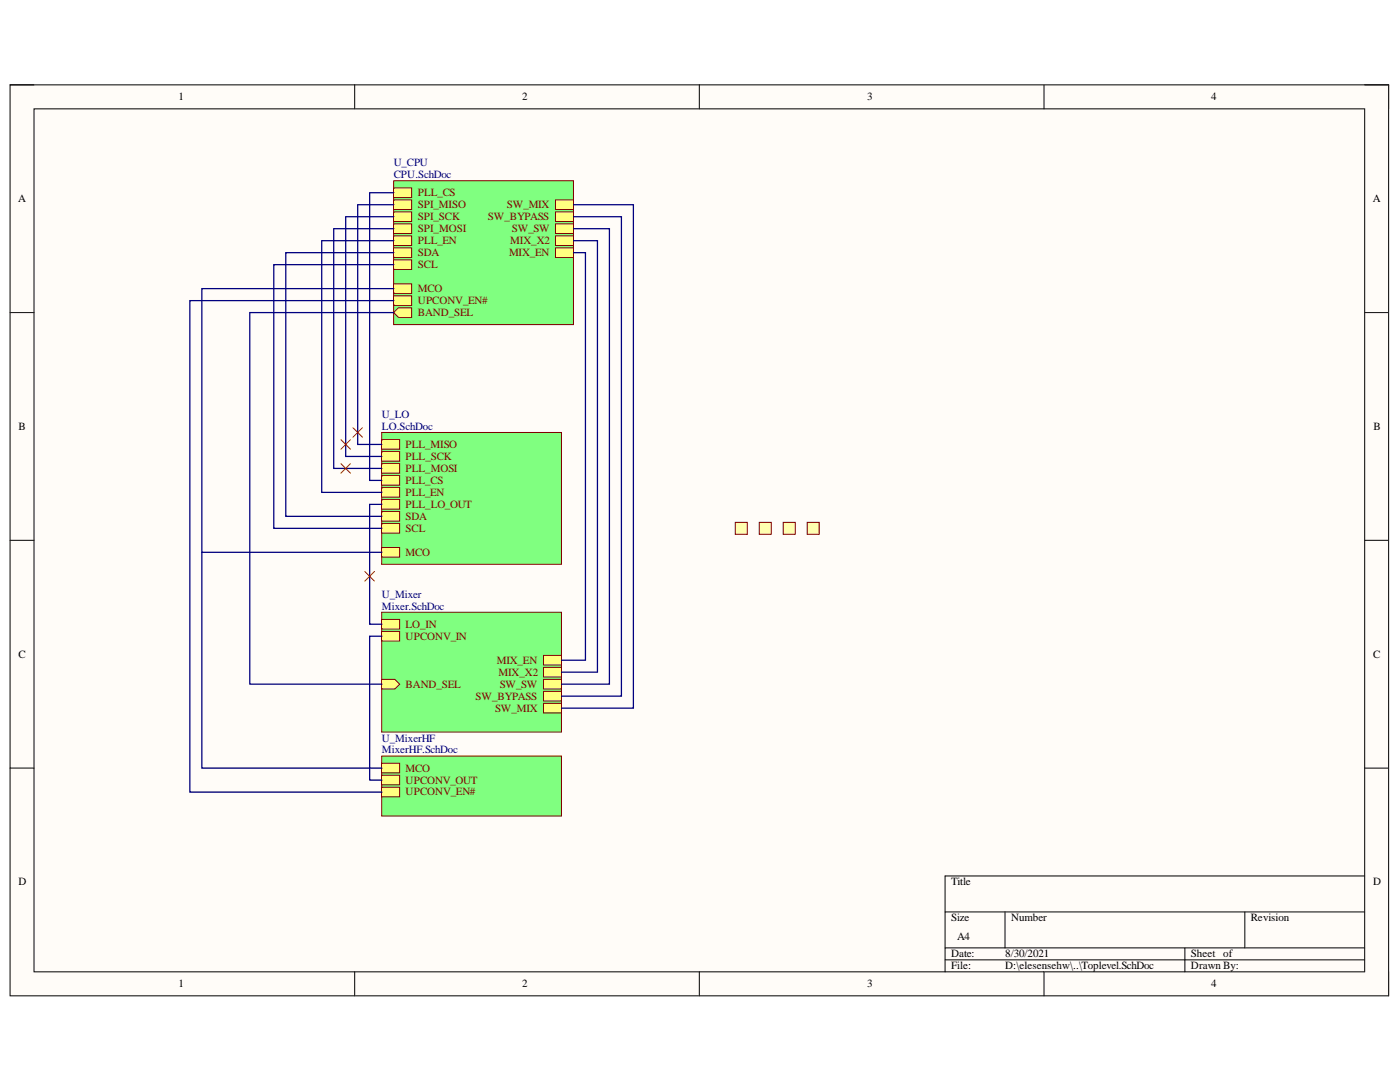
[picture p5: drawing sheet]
<svg xmlns="http://www.w3.org/2000/svg" width="279mm" height="216mm" viewBox="0 0 279 216" stroke-linecap="round" stroke-linejoin="round" font-family="sans-serif">
<path d="M2 16.9h275.1v181.8h-275.1z" fill-rule="evenodd" fill="#fffcf8"/>
<path d="M2 16.9h275.1v181.8h-275.1z" fill="none" stroke="#000" stroke-width=".2"/>
<path d="M6.8 21.7h265.6v172.2h-265.6z" fill-rule="evenodd" fill="#fffcf8"/>
<g fill="none" stroke="#000" stroke-width=".2">
<path d="M2 16.9h4.8M70.8 16.9v4.8M139.6 16.9v4.8M208.4 16.9v4.8M272.4 16.9h4.7v4.8M6.8 21.7h265.6v172.2h-265.6zM2 62.4h4.8M272.4 62.4h4.7M2 107.8h4.8M272.4 107.8h4.7M2 153.3h4.8M272.4 153.3h4.7"/>
<path d="M272.4 174.8h-83.8v19.1M70.8 193.9v4.8M139.6 193.9v4.8M188.6 182h83.8M188.6 189.1h83.8M188.6 191.5h83.8M200.6 182v7.1M208.4 193.9v4.8M236.5 189.1v4.8M248.4 182v7.1M277.1 193.9v4.8"/>
</g>
<path d="M78.6 36.1h35.8v28.7h-35.8z" fill-rule="evenodd" fill="#80ff80"/>
<path d="M78.6 36.1h35.8v28.7h-35.8z" fill="none" stroke="#800000" stroke-width=".2"/>
<path d="M78.6 37.5h3.5v1.9h-3.5z" fill-rule="evenodd" fill="#ffff80"/>
<path d="M78.6 37.5h3.5v1.9h-3.5z" fill="none" stroke="#800000" stroke-width=".2"/>
<path d="M78.6 39.9h3.5v1.9h-3.5z" fill-rule="evenodd" fill="#ffff80"/>
<path d="M78.6 39.9h3.5v1.9h-3.5z" fill="none" stroke="#800000" stroke-width=".2"/>
<path d="M78.6 42.3h3.5v1.9h-3.5z" fill-rule="evenodd" fill="#ffff80"/>
<path d="M78.6 42.3h3.5v1.9h-3.5z" fill="none" stroke="#800000" stroke-width=".2"/>
<path d="M78.6 44.7h3.5v1.9h-3.5z" fill-rule="evenodd" fill="#ffff80"/>
<path d="M78.6 44.7h3.5v1.9h-3.5z" fill="none" stroke="#800000" stroke-width=".2"/>
<path d="M78.6 47.1h3.5v1.9h-3.5z" fill-rule="evenodd" fill="#ffff80"/>
<path d="M78.6 47.1h3.5v1.9h-3.5z" fill="none" stroke="#800000" stroke-width=".2"/>
<path d="M78.6 49.5h3.5v1.9h-3.5z" fill-rule="evenodd" fill="#ffff80"/>
<path d="M78.6 49.5h3.5v1.9h-3.5z" fill="none" stroke="#800000" stroke-width=".2"/>
<path d="M78.6 51.9h3.5v1.9h-3.5z" fill-rule="evenodd" fill="#ffff80"/>
<path d="M78.6 51.9h3.5v1.9h-3.5z" fill="none" stroke="#800000" stroke-width=".2"/>
<path d="M78.6 56.6h3.5v1.9h-3.5z" fill-rule="evenodd" fill="#ffff80"/>
<path d="M78.6 56.6h3.5v1.9h-3.5z" fill="none" stroke="#800000" stroke-width=".2"/>
<path d="M78.6 59h3.5v1.9h-3.5z" fill-rule="evenodd" fill="#ffff80"/>
<path d="M78.6 59h3.5v1.9h-3.5z" fill="none" stroke="#800000" stroke-width=".2"/>
<path d="M110.9 39.9h3.5v1.9h-3.5z" fill-rule="evenodd" fill="#ffff80"/>
<path d="M110.9 39.9h3.5v1.9h-3.5z" fill="none" stroke="#800000" stroke-width=".2"/>
<path d="M110.9 42.3h3.5v1.9h-3.5z" fill-rule="evenodd" fill="#ffff80"/>
<path d="M110.9 42.3h3.5v1.9h-3.5z" fill="none" stroke="#800000" stroke-width=".2"/>
<path d="M110.9 44.7h3.5v1.9h-3.5z" fill-rule="evenodd" fill="#ffff80"/>
<path d="M110.9 44.7h3.5v1.9h-3.5z" fill="none" stroke="#800000" stroke-width=".2"/>
<path d="M110.9 47.1h3.5v1.9h-3.5z" fill-rule="evenodd" fill="#ffff80"/>
<path d="M110.9 47.1h3.5v1.9h-3.5z" fill="none" stroke="#800000" stroke-width=".2"/>
<path d="M110.9 49.5h3.5v1.9h-3.5z" fill-rule="evenodd" fill="#ffff80"/>
<path d="M110.9 49.5h3.5v1.9h-3.5z" fill="none" stroke="#800000" stroke-width=".2"/>
<path d="M78.6 62.4l.9-1h2.6v1.9h-2.6z" fill-rule="evenodd" fill="#ffff80"/>
<path d="M78.6 62.4l.9-1h2.6v1.9h-2.6z" fill="none" stroke="#800000" stroke-width=".2"/>
<path d="M76.2 122.2h35.9v23.9h-35.9z" fill-rule="evenodd" fill="#80ff80"/>
<path d="M76.2 122.2h35.9v23.9h-35.9z" fill="none" stroke="#800000" stroke-width=".2"/>
<path d="M76.2 123.6h3.6v1.9h-3.6z" fill-rule="evenodd" fill="#ffff80"/>
<path d="M76.2 123.6h3.6v1.9h-3.6z" fill="none" stroke="#800000" stroke-width=".2"/>
<path d="M76.2 126h3.6v1.9h-3.6z" fill-rule="evenodd" fill="#ffff80"/>
<path d="M76.2 126h3.6v1.9h-3.6z" fill="none" stroke="#800000" stroke-width=".2"/>
<path d="M108.5 130.8h3.6v1.9h-3.6z" fill-rule="evenodd" fill="#ffff80"/>
<path d="M108.5 130.8h3.6v1.9h-3.6z" fill="none" stroke="#800000" stroke-width=".2"/>
<path d="M108.5 133.2h3.6v1.9h-3.6z" fill-rule="evenodd" fill="#ffff80"/>
<path d="M108.5 133.2h3.6v1.9h-3.6z" fill="none" stroke="#800000" stroke-width=".2"/>
<path d="M108.5 135.6h3.6v1.9h-3.6z" fill-rule="evenodd" fill="#ffff80"/>
<path d="M108.5 135.6h3.6v1.9h-3.6z" fill="none" stroke="#800000" stroke-width=".2"/>
<path d="M108.5 138h3.6v1.9h-3.6z" fill-rule="evenodd" fill="#ffff80"/>
<path d="M108.5 138h3.6v1.9h-3.6z" fill="none" stroke="#800000" stroke-width=".2"/>
<path d="M108.5 140.3h3.6v2h-3.6z" fill-rule="evenodd" fill="#ffff80"/>
<path d="M108.5 140.3h3.6v2h-3.6z" fill="none" stroke="#800000" stroke-width=".2"/>
<path d="M76.2 135.6h2.6l1 .9-1 1h-2.6z" fill-rule="evenodd" fill="#ffff80"/>
<path d="M76.2 135.6h2.6l1 .9-1 1h-2.6z" fill="none" stroke="#800000" stroke-width=".2"/>
<path d="M76.2 150.9h35.9v11.9h-35.9z" fill-rule="evenodd" fill="#80ff80"/>
<path d="M76.2 150.9h35.9v11.9h-35.9z" fill="none" stroke="#800000" stroke-width=".2"/>
<path d="M76.2 152.3h3.6v1.9h-3.6z" fill-rule="evenodd" fill="#ffff80"/>
<path d="M76.2 152.3h3.6v1.9h-3.6z" fill="none" stroke="#800000" stroke-width=".2"/>
<path d="M76.2 154.7h3.6v1.9h-3.6z" fill-rule="evenodd" fill="#ffff80"/>
<path d="M76.2 154.7h3.6v1.9h-3.6z" fill="none" stroke="#800000" stroke-width=".2"/>
<path d="M76.2 157.1h3.6v1.9h-3.6z" fill-rule="evenodd" fill="#ffff80"/>
<path d="M76.2 157.1h3.6v1.9h-3.6z" fill="none" stroke="#800000" stroke-width=".2"/>
<path d="M76.2 86.3h35.9v26.3h-35.9z" fill-rule="evenodd" fill="#80ff80"/>
<path d="M76.2 86.3h35.9v26.3h-35.9z" fill="none" stroke="#800000" stroke-width=".2"/>
<path d="M76.2 87.7h3.6v1.9h-3.6z" fill-rule="evenodd" fill="#ffff80"/>
<path d="M76.2 87.7h3.6v1.9h-3.6z" fill="none" stroke="#800000" stroke-width=".2"/>
<path d="M76.2 90.1h3.6v1.9h-3.6z" fill-rule="evenodd" fill="#ffff80"/>
<path d="M76.2 90.1h3.6v1.9h-3.6z" fill="none" stroke="#800000" stroke-width=".2"/>
<path d="M76.2 92.5h3.6v1.9h-3.6z" fill-rule="evenodd" fill="#ffff80"/>
<path d="M76.2 92.5h3.6v1.9h-3.6z" fill="none" stroke="#800000" stroke-width=".2"/>
<path d="M76.2 94.9h3.6v1.9h-3.6z" fill-rule="evenodd" fill="#ffff80"/>
<path d="M76.2 94.9h3.6v1.9h-3.6z" fill="none" stroke="#800000" stroke-width=".2"/>
<path d="M76.2 97.3h3.6v1.9h-3.6z" fill-rule="evenodd" fill="#ffff80"/>
<path d="M76.2 97.3h3.6v1.9h-3.6z" fill="none" stroke="#800000" stroke-width=".2"/>
<path d="M76.2 99.7h3.6v1.9h-3.6z" fill-rule="evenodd" fill="#ffff80"/>
<path d="M76.2 99.7h3.6v1.9h-3.6z" fill="none" stroke="#800000" stroke-width=".2"/>
<path d="M76.2 102.1h3.6v1.9h-3.6z" fill-rule="evenodd" fill="#ffff80"/>
<path d="M76.2 102.1h3.6v1.9h-3.6z" fill="none" stroke="#800000" stroke-width=".2"/>
<path d="M76.2 104.5h3.6v1.9h-3.6z" fill-rule="evenodd" fill="#ffff80"/>
<path d="M76.2 104.5h3.6v1.9h-3.6z" fill="none" stroke="#800000" stroke-width=".2"/>
<path d="M76.2 109.3h3.6v1.9h-3.6z" fill-rule="evenodd" fill="#ffff80"/>
<path d="M76.2 109.3h3.6v1.9h-3.6z" fill="none" stroke="#800000" stroke-width=".2"/>
<path d="M146.7 104.2h2.4v2.4h-2.4z" fill-rule="evenodd" fill="#ffffb0"/>
<path d="M146.7 104.2h2.4v2.4h-2.4z" fill="none" stroke="#800000" stroke-width=".2"/>
<path d="M151.5 104.2h2.4v2.4h-2.4z" fill-rule="evenodd" fill="#ffffb0"/>
<path d="M151.5 104.2h2.4v2.4h-2.4z" fill="none" stroke="#800000" stroke-width=".2"/>
<path d="M156.3 104.2h2.4v2.4h-2.4z" fill-rule="evenodd" fill="#ffffb0"/>
<path d="M156.3 104.2h2.4v2.4h-2.4z" fill="none" stroke="#800000" stroke-width=".2"/>
<path d="M161.1 104.2h2.4v2.4h-2.4z" fill-rule="evenodd" fill="#ffffb0"/>
<path d="M161.1 104.2h2.4v2.4h-2.4z" fill="none" stroke="#800000" stroke-width=".2"/>
<g fill="none" stroke="#000080" stroke-width=".25">
<path d="M78.6 38.5h-4.8v57.4h2.4M78.6 40.8h-7.2v47.9h4.8M78.6 43.2h-9.6v47.9h7.2M78.6 45.6h-12v47.9h9.6M78.6 48h-14.4v50.2h12M78.6 50.4h-21.6v52.6h19.2M78.6 57.6h-38.3v52.6h35.9M78.6 60h-40.7v98h38.3M78.6 52.8h-24v52.6h21.6M114.4 50.4h2.4v81.3h-4.7M114.4 48h4.8v86.1h-7.1M114.4 45.6h7.2v90.9h-9.5"/>
<path d="M114.4 43.2h9.6v95.7h-11.9M114.4 40.8h12v100.5h-14.3M78.6 62.4h-28.7v74.1h26.3M40.3 110.2v43.1h35.9M76.2 100.6h-2.4v24h2.4M76.2 127h-2.4v28.7h2.4"/>
</g>
<path d="M68 87.7l1.9 1.9M68 92.5l1.9 1.9M69.9 87.7l-1.9 1.9M69.9 92.5l-1.9 1.9M70.4 85.3l1.9 2M72.3 85.3l-1.9 2M72.8 114l1.9 1.9M74.7 114l-1.9 1.9" fill="none" stroke="#f00" stroke-width=".2"/>
<g font-size="2.2">
<text x="35.6" y="20">1</text>
<text x="104.2" y="20">2</text>
<text x="173.1" y="20">3</text>
<text x="241.7" y="20">4</text>
<text x="3.6" y="40.3">A</text>
<text x="274" y="40.3">A</text>
<text x="3.7" y="85.8">B</text>
<text x="274.1" y="85.8">B</text>
<text x="3.7" y="131.2">C</text>
<text x="274.1" y="131.2">C</text>
<text x="3.7" y="176.6">D</text>
<text x="189.8" y="176.6">Title</text>
<text x="274.1" y="176.6">D</text>
<text x="189.8" y="183.8">Size</text>
<text x="201.8" y="183.8">Number</text>
<text x="249.6" y="183.8">Revision</text>
<text x="189.8" y="191">Date:</text>
<text x="191" y="187.5">A4</text>
<text x="200.6" y="191">8/30/2021</text>
<text x="237.7" y="191">Sheet of</text>
<text x="35.6" y="197">1</text>
<text x="104.2" y="197">2</text>
<text x="173.1" y="197">3</text>
<text x="189.8" y="193.4">File:</text>
<text x="200.6" y="193.4">D:\elesensehw\..\Toplevel.SchDoc</text>
<text x="237.7" y="193.4">Drawn By:</text>
<text x="241.7" y="197">4</text>
</g>
<g font-size="2.2" fill="#000080">
<text x="78.6" y="33.1">U_CPU</text>
<text x="78.6" y="35.6">CPU.SchDoc</text>
<text x="76.2" y="83.4">U_LO</text>
<text x="76.2" y="85.8">LO.SchDoc</text>
<text x="76.2" y="119.3">U_Mixer</text>
<text x="76.2" y="121.7">Mixer.SchDoc</text>
<text x="76.2" y="148">U_MixerHF</text>
<text x="76.2" y="150.3">MixerHF.SchDoc</text>
</g>
<g font-size="2.2" fill="#800000">
<text x="83.4" y="39.2">PLL_CS</text>
<text x="83.4" y="41.5">SPI_MISO</text>
<text x="101.2" y="41.5">SW_MIX</text>
<text x="83.4" y="44">SPI_SCK</text>
<text x="83.4" y="46.3">SPI_MOSI</text>
<text x="97.4" y="44">SW_BYPASS</text>
<text x="102.2" y="46.3">SW_SW</text>
<text x="83.4" y="48.7">PLL_EN</text>
<text x="83.4" y="51.1">SDA</text>
<text x="83.4" y="53.5">SCL</text>
<text x="101.6" y="51.1">MIX_EN</text>
<text x="101.8" y="48.7">MIX_X2</text>
<text x="83.4" y="58.3">MCO</text>
<text x="83.4" y="60.7">UPCONV_EN#</text>
<text x="83.4" y="63.1">BAND_SEL</text>
<text x="80.9" y="89.4">PLL_MISO</text>
<text x="80.9" y="91.7">PLL_SCK</text>
<text x="80.9" y="94.2">PLL_MOSI</text>
<text x="80.9" y="96.6">PLL_CS</text>
<text x="80.9" y="98.9">PLL_EN</text>
<text x="80.9" y="101.3">PLL_LO_OUT</text>
<text x="80.9" y="103.8">SDA</text>
<text x="80.9" y="106.1">SCL</text>
<text x="80.9" y="110.9">MCO</text>
<text x="80.9" y="125.2">LO_IN</text>
<text x="80.9" y="127.7">UPCONV_IN</text>
<text x="80.9" y="137.2">BAND_SEL</text>
<text x="99.1" y="132.4">MIX_EN</text>
<text x="99.5" y="134.8">MIX_X2</text>
<text x="99.7" y="137.2">SW_SW</text>
<text x="94.9" y="139.6">SW_BYPASS</text>
<text x="98.8" y="142">SW_MIX</text>
<text x="80.9" y="154">MCO</text>
<text x="80.9" y="156.4">UPCONV_OUT</text>
<text x="80.9" y="158.7">UPCONV_EN#</text>
</g>
</svg>
